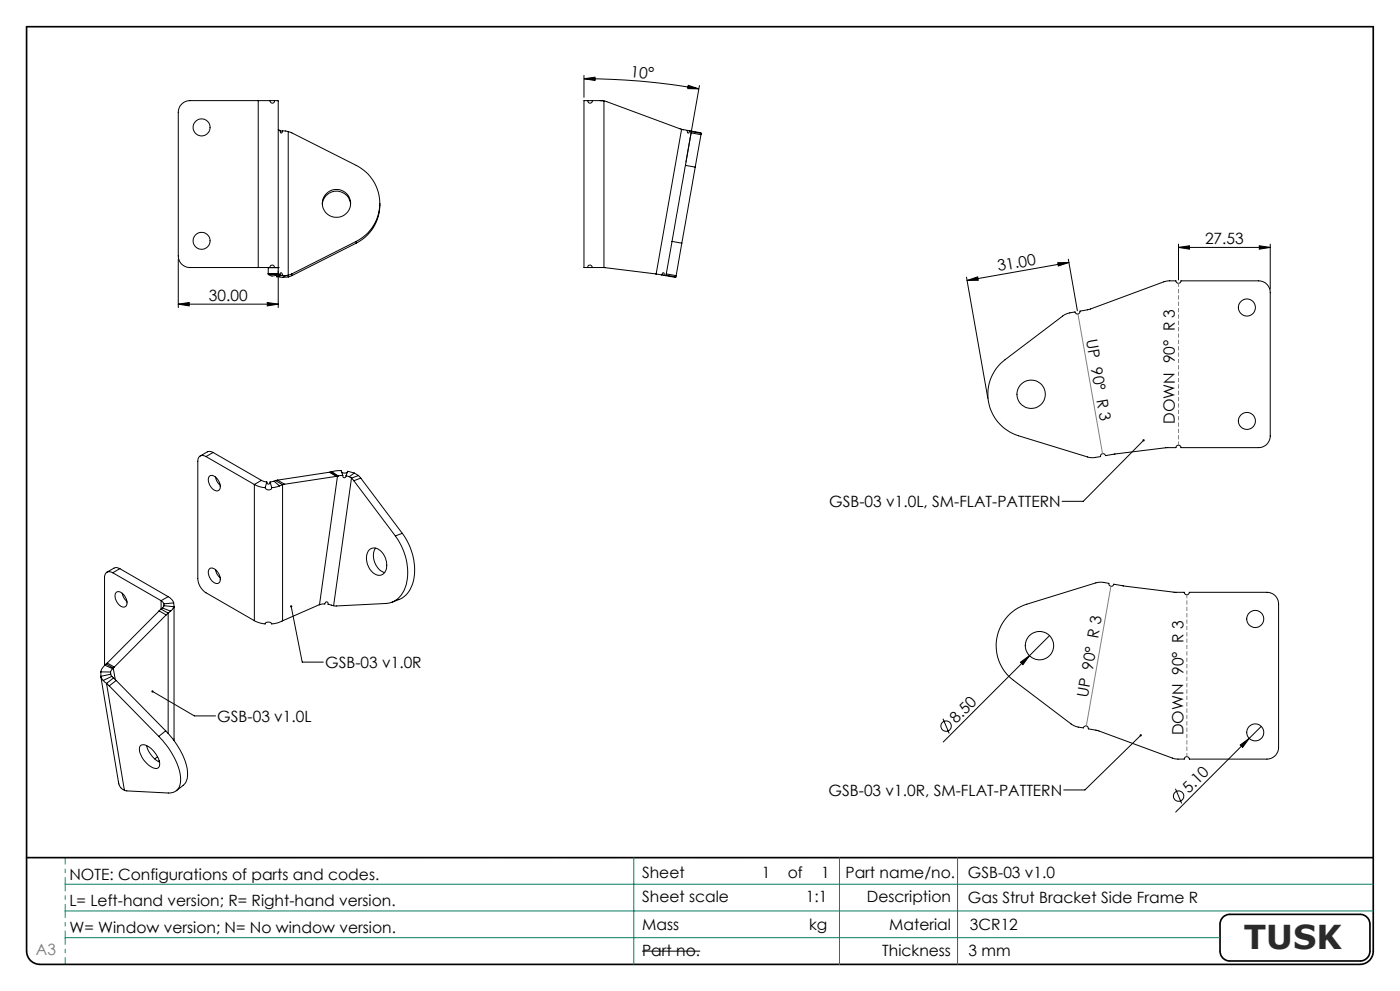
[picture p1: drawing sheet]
<svg xmlns="http://www.w3.org/2000/svg" width="420mm" height="297mm" viewBox="0 0 420 297" stroke-linecap="round" stroke-linejoin="round" font-family="sans-serif">
<g fill="none" stroke="#000" stroke-width=".3">
<path d="M77.5 30.2h3.5M77.5 30.2h-20.5a3.5 3.5 0 0 0-3.5 3.5v43a3.5 3.5 0 0 0 3.5 3.5h20.5M77.5 30.2v50M81 30.2a.71 .71 0 0 0 .7 .7 .71 .71 0 0 0 .7-.7M81 30.2h1.4M82.4 30.2l1.1 .1v61.9M83.5 38.8l.5 .3 .3 .8 .3-.2 .1-.5M84.7 39.2l1.8 .2M84.7 39.2l-.6 .2M86.5 39.4l20.4 10.2a12.7 12.7 0 0 1 7 11.4 12.7 12.7 0 0 1-7 11.4M86.5 39.4v43.6M175.2 23.6l3.3-.5v1z"/>
<path d="M175.2 23.6a196.2 196.2 0 0 1 34.5 3M175.2 22.6v6.6M176.3 30.2h-1.1v50h1.1M176.3 30.2a.71 .71 0 0 0 .7 .7 .71 .71 0 0 0 .7-.7h2.3M176.3 30.2h1.4M180 30.2h.6M180 30.2l1.2 .1M181.2 30.3l23.3 8.5M181.2 30.3v49.9M204.5 38.8l1.7 .3M204.5 38.8l.6 .1M204.5 38.8l-7.7 43.3"/>
<path d="M206.2 39.1l.2 .8 .3-.1 .2-.6M206.2 39.1l.6 .1M206.5 25.6l3.2 1h-3.4zM206.9 39.2l.4 .1M207.3 39.3l3.1 .7M207.3 39.3l.1 .1M207.4 39.4l-.1 .4 3 .6M207.4 39.4l3 .6M209.8 25.6l-4.2 24M210.4 40l-.1 .4M205.6 49.6l-4 22.8M205.6 49.6l3 .5"/>
<path d="M208.6 50.1l-4.1 22.8M210.3 40.4l-1.7 9.7M53.5 77.7v14.5M96.7 61.2a4.2 4.2 0 0 1 4.2-3.9 4.2 4.2 0 0 1 4.3 3.9M106.9 72.4l-19.3 9.7M106.9 72.4v.5M106.9 72.9l-19.3 9.7M113.9 61a12.9 12.9 0 0 1-7 11.9M201.6 72.4l2.9 .5M201.6 72.4l-1.7 9.7M204.5 72.9l-1.7 9.7M317.3 78.7h3.4l-3.2 1z"/>
<path d="M320.5 77.7l2.7 15.4M320.7 78.7l-30.6 5.4M353.6 74.2l3.2-.5v1zM353.6 73.2v10.7M353.6 74.2h27.5M377.8 73.7l3.3 .5-3.3 .5zM381.1 73.2v13.5M53.5 91.2l3.3-.5v1zM53.5 91.2h30M77.5 80.2h3.5M80.2 90.7l3.3 .5-3.3 .5zM80.5 80.2h.1"/>
<path d="M80.5 82.1h.1M80.5 82.1l1.1 .6 2.4-.3M80.5 82.1h3M80.5 80.2v1.9M81 80.2a.71 .71 0 0 1 .7-.8 .71 .71 0 0 1 .7 .8M81 80.2h1.4M82.4 80.2h1.1M82.9 82.5l.1 .4M83 82.9l1.9 .2M83.5 80.2h.1M83.5 80.2h-3M83.5 82.1h.1"/>
<path d="M83.5 82.1l.5 .3M84 82.4l.1-.5 .2-.2 .4 .8M84.7 82.5l1 .1M84.7 82.5l-1.7 .4M85.7 82.6l-.8 .5M86.5 83l-1.6 .1M87.6 82.1l-1.9 .5M87.6 82.6l-1.1 .4M87.6 82.1v.5M176.3 80.2a.71 .71 0 0 1 .7-.8 .71 .71 0 0 1 .7 .8h3.5M176.3 80.2h1.4M181.2 80.2l15.6 1.9"/>
<path d="M196.8 82.1l1.7 .3M196.8 82.1h.2M198.5 82.4l.5-.7 .2 .8 .5 .1M198.5 82.4l.7 .1M199.7 82.6l3.1 .4M199.8 82.5l3 .5M199.8 82.5l-.1 .1M199.9 82.1l-.1 .4M199.9 82.1l2.9 .5M202.8 82.6v.4M289.9 83.1l6.5 36.3M290.1 84.1l3.2-1.1 .2 1z"/>
<path d="M300.1 109l19.2-14.6 1.1-.5 2.1-.4a.75 .75 0 0 0 .9 .6 .75 .75 0 0 0 .6-.9l3.2-.6 22.2-8.2 3.4-.2a.76 .76 0 0 0 .7 .7 .76 .76 0 0 0 .8-.7h23.3a3.5 3.5 0 0 1 3.5 3.5v43a3.5 3.5 0 0 1-3.5 3.5h-23.3a.76 .76 0 0 0-.8-.8 .76 .76 0 0 0-.7 .8h-2.9l-18.3 2.4a.75 .75 0 0 0-.8-.6 .75 .75 0 0 0-.6 .8l-2.5 .4-1.1-.1-21.1-6.5a13 13 0 0 1-5.4-21.6zM61.8 136.8a1.5 1.5 0 0 0-1.7-.1 1.5 1.5 0 0 0-.8 1.6v35.1a5.4 5.4 0 0 0 2.5 4.3l14.5 8.3M61.8 136.8l14.5 8.4M63.9 135.6l-.7-.3-.9 .1-2.3 1.3M63.9 135.6l-2.1 1.2M63.9 135.6l14.5 8.4M343.1 132l-18.1 18.2h-6.4M62.8 142.7a1.96 1.96 0 0 1 2.7 1.4 2.08 2.08 0 0 1-.2 3 3.2 3.2 0 0 1-2.5-4.4zM64.6 142.9a4.1 4.1 0 0 0 1.4 2.5M76.3 145.2l1.5 .6 1.8 .4M76.3 145.2v40.8M78.4 144l1.6 .5"/>
<path d="M78.4 144l-2.1 1.2M79.6 146.2a1.06 1.06 0 0 0 .9 .6 1.06 1.06 0 0 0 1-.6M80 144.5a.52 .52 0 0 0 .8 .6l.2-.6M80 144.5l-.4 1.7M81 144.5l.5 1.7M82.2 144.2l-1.2 .3M82.2 144.2l1.7 1.4M82.7 144l-.5 .2M82.7 144l2.1 1.3M83.3 143.9l-.6 .1M83.3 143.9l2.1 1.2M83.9 145.6l-2.4 .6"/>
<path d="M84.8 145.3l-.9 .3M84.8 145.3v40.8M85.4 145.1l-.6 .2M98.8 141.5l2.1 1.3M98.8 141.5l-15.5 2.4M99.1 141.5h-.3M99.1 141.5l2.1 1.2M99.6 141.4l2.7-.4 .5 1.5M99.6 141.4l1.9 1.3M99.6 141.4l-.5 .1M100.9 142.8l-15.5 2.3M101.2 142.7l-.3 .1"/>
<path d="M101.2 142.7l-5.4 38.5M101.5 142.7h-.3M102.5 141.4a1.26 1.26 0 0 0 1.7 0M102.8 142.5l-1.3 .2M102.8 142.5l.3 .6a.51 .51 0 0 0 .5 0 .51 .51 0 0 0 .2-.5M103.8 142.6l1 .3M104.8 142.9l.6 .4M105.4 143.3l.8 .8M105.4 143.3l-5.3 38.2M106.2 144.1l12.4 16.5M106.3 141.8l1.2 .7M106.3 141.8l-2-.6-.5 1.4"/>
<path d="M106.3 141.8l-1.5 1.1M107.5 142.5l.7 .8M107.5 142.5l-2.1 .8M108.2 143.3l-2 .8M108.2 143.3l12.5 16.5M120.7 159.8a16.8 16.8 0 0 1 2.5 16.6 6.5 6.5 0 0 1-3.6 3.3l-2.1 .8M120.7 159.8l-2.1 .8M33.8 171.7a1.5 1.5 0 0 0-1.7-.2 1.5 1.5 0 0 0-.7 1.6v26.4M33.8 171.7l14.5 8.3M34.9 177.5a2.2 2.2 0 0 1 2.8 1.7 1.67 1.67 0 0 1-.6 2.8 3.3 3.3 0 0 1-2.2-4.5zM35.9 170.4l-1.3-.3-2.5 1.4M35.9 170.4l-2.1 1.3"/>
<path d="M35.9 170.4l14.5 8.4M36.7 177.8a4.2 4.2 0 0 0 1.4 2.4M50.4 178.8a3.2 3.2 0 0 1 1.7 1.9M50.4 178.8l-2.1 1.2M62.8 170.5a1.96 1.96 0 0 1 2.7 1.3 2.08 2.08 0 0 1-.2 3.1 3.2 3.2 0 0 1-2.5-4.4zM64.6 170.7a4.1 4.1 0 0 0 1.4 2.5M110.9 164.6a3 3 0 0 1 4.4 1.9 4.4 4.4 0 0 1-.6 5.7 3.4 3.4 0 0 1-4.2-2.5 4.4 4.4 0 0 1 .4-5.1zM112.6 164.3a5.3 5.3 0 0 0 2.8 7.3M118.6 160.6a16.9 16.9 0 0 1 2.5 16.6 6.4 6.4 0 0 1-5.4 3.7l-15.6 .6M31.5 199.4l-.8 .9-.5 1.1M31.5 199.4l2.3 1M31.9 199l-.4 .4"/>
<path d="M31.9 199l2.1 1.2M32.2 198.7l-.3 .3M32.2 198.7l2.1 1.2M34.3 199.9l-.3 .3M47.7 183.1l2.1 1.2M47.7 183.1l-15.5 15.6M48.3 182.6l-.6 .5M48.3 180l.9 1M48.3 182.6l2.1 1.2M48.3 180v2.6M48.7 182.2l-.4 .4M48.7 182.2l2.5 1"/>
<path d="M49.2 181v.6M49.8 184.3l-15.5 15.6M50.4 183.8l-.6 .5M50.4 183.8v36M51.2 183.2l-.8 .6M52.1 181.8l-.9 1.4M52.1 180.7l.1 1.4-.1-.3M52.1 181.8l-2.9-.3-.5 .7M52.1 180.7l-2.9 .3M52.2 181.9v40M76.3 186l1.5 .7 1.8 .3a1.1 1.1 0 0 1 .9-.6 1.1 1.1 0 0 1 1 .6l1.6-.3 1.7-.6M87.3 181.7l3.4 16.7h6.3"/>
<path d="M95.8 181.2l-11 4.9M95.8 181.2l.6-.1a1.21 1.21 0 0 0 1.4-.7l.5 .1a.79 .79 0 0 0 .9 .8l.9 .2M302.4 184.5l2.2-1.8 3.4-1.6 20.8-6.4 1.7-.2 2.2 .3a.73 .73 0 0 0 .6 .9 .73 .73 0 0 0 .8-.6l18.1 2.4h3.1a.76 .76 0 0 0 .7 .8 .76 .76 0 0 0 .8-.8h23.3a3.5 3.5 0 0 1 3.5 3.5v43a3.5 3.5 0 0 1-3.5 3.5h-23.3a.76 .76 0 0 0-.8-.7 .76 .76 0 0 0-.7 .7l-3.2-.2-22.4-8.2-3.2-.7a.75 .75 0 0 0-.6-.8 .75 .75 0 0 0-.9 .6l-2.1-.4-1.3-.7-17.6-13.2a13 13 0 0 1-1.6-19.4zM306.1 198.5l2.8-2-2 2.7zM314.9 190.5l-31.9 31.9M30.2 201.4l.1 1.3M30.2 202.7l.1 .1M30.2 202.7l.8 1.2M30.2 202.7l3-.6 .3 .6M30.2 201.4h3M30.3 202.9l5.5 32.4a2.75 2.75 0 0 0 1.5 1.6M31 203.9l1 .9"/>
<path d="M32 204.8l.8 .8M32 204.8l5.3 32.1M32.8 205.6l14.8 15.1M33.2 201.4v.8M33.5 202.7l.5 .5M33.5 202.7l-2.5 1.2M33.8 200.4l-.6 1M34 200.2l.6 3.5M34 200.2l-.2 .2M34 203.2l.9 .7M34 203.2l-2 1.6M34.9 203.9l-2.1 1.7"/>
<path d="M34.9 203.9l14.8 15.1M45.8 207.2l12.5 7.4h6.4M49.7 219a21.7 21.7 0 0 1 6.6 12.7 4.3 4.3 0 0 1-1.3 3.7l-2.1 1.6M49.7 219l-2.1 1.7M282.9 215.4l1.9 4.4M378.4 217.7l-3.6 3.6M42 223.6a2.06 2.06 0 0 1 2.9 .4l1.4 1.4a4.3 4.3 0 0 1 1.3 4.6 3.2 3.2 0 0 1-3.9-1.5 5.3 5.3 0 0 1-1.7-4.9zM44 223.4v.2a7.9 7.9 0 0 0 3.9 4.8M47.3 226.8l-.9 .6M47.6 220.7a21.4 21.4 0 0 1 6.6 12.6 3.5 3.5 0 0 1-3.7 4.4l-13.2-.8M342.2 220.4l-16.7 16.3h-6.4M352.6 236.4l1.9 4.4"/>
<path d="M372.1 223.3l2.7-2-2 2.7zM374.8 221.3l-22.1 22.1M192.6 285.1h17.5"/>
<circle cx="60.5" cy="38.2" r="2.55"/>
<circle cx="60.5" cy="72.2" r="2.54"/>
<circle cx="101" cy="61" r="4.2"/>
<circle cx="374.1" cy="92.1" r="2.56"/>
<circle cx="309.3" cy="118.2" r="4.3"/>
<circle cx="374.1" cy="126.2" r="2.56"/>
<circle cx="311.8" cy="193.5" r="4.3"/>
<circle cx="376.6" cy="185.5" r="2.56"/>
<circle cx="283.8" cy="217.6" r="1.57"/>
<circle cx="376.6" cy="219.5" r="2.55"/>
<circle cx="353.6" cy="238.6" r="1.56"/>
</g>
<path d="M8 8h404v277a4 4 0 0 1-4 4h-396a4 4 0 0 1-4-4zM8 257h404M366.8 275l.5-.5 1.5-.5h39.2a3 3 0 0 1 3 3v8a3 3 0 0 1-3 3h-39a2.95 2.95 0 0 1-3-3v-8.2l.3-1z" fill="none" stroke="#000" stroke-width=".5"/>
<path d="M19.5 273v-8M19.5 265v-8M19.5 281v-8M19.5 281v8" fill="none" stroke="#0a7d64" stroke-width=".3" stroke-dasharray="15.2 1.3 1.3 1.3" stroke-dashoffset="13.1" stroke-linecap="butt"/>
<path d="M19.5 257h392.5" fill="none" stroke="#0a7d64" stroke-width=".3" stroke-dasharray="15.2 1.3 1.3 1.3" stroke-dashoffset="1.9" stroke-linecap="butt"/>
<path d="M353.6 84.9v48.5M356.1 226.7v-48.5" fill="none" stroke="#808080" stroke-width=".3" stroke-dasharray="1.3 .6" stroke-dashoffset=".2" stroke-linecap="butt"/>
<path d="M190.1 257v32M251.8 257v32M287.3 257v32M19.5 273h392.5M19.5 265h392.5M19.5 281h346.5" fill="none" stroke="#0a7d64" stroke-width=".3"/>
<path d="M323.4 94.1l7.4 41.9M333.3 175.7l-7.4 41.9" fill="none" stroke="#808080" stroke-width=".3"/>
<g fill="#000">
<path d="M306.1 198.5l2.8-2-2 2.7zM372.1 223.3l2.7-2-2 2.7z"/>
<path d="M206.5 25.6l3.2 1h-3.4zM175.2 23.6l3.3-.5v1z"/>
<path d="M317.3 78.7h3.4l-3.2 1zM290.1 84.1l3.2-1.1 .2 1z"/>
<path d="M353.6 74.2l3.2-.5v1zM377.8 73.7l3.3 .5-3.3 .5z"/>
<path d="M80.2 90.7l3.3 .5-3.3 .5zM53.5 91.2l3.3-.5v1z"/>
<path d="M87.1 181.5a.33 .33 0 0 0 .1 .5 .33 .33 0 0 0 .5-.2 .33 .33 0 0 0-.4-.4v.3v-.3zM45.5 207a.34 .34 0 0 0 .2 .6 .34 .34 0 0 0 .4-.4 .34 .34 0 0 0-.6-.2l.3 .2z"/>
<path d="M341.9 220.2a.34 .34 0 0 0 .1 .4 .34 .34 0 0 0 .5 0 .34 .34 0 0 0 0-.5l-.3 .3 .3-.3zM342.8 131.8a.34 .34 0 0 0 .1 .4 .34 .34 0 0 0 .4 0 .34 .34 0 0 0 0-.5l-.2 .3 .2-.3z"/>
</g>
<text font-size="9.9" fill="#2a2a2a" x="373.1" y="284.4">TUSK</text>
<g font-size="4.7">
<text x="189.1" y="23" transform="rotate(5 189.1 23)">10°</text>
<text x="361.5" y="73.1">27.53</text>
<text x="299.5" y="81.4" transform="rotate(-10 299.5 81.4)">31.00</text>
<text x="62.7" y="90.1">30.00</text>
<text x="325.8" y="102" transform="rotate(80 325.8 102)">UP 90° R 3</text>
<text x="352.5" y="127" transform="rotate(-90 352.5 127)">DOWN 90° R 3</text>
<text x="248.8" y="151.9">GSB-03 v1.0L, SM-FLAT-PATTERN</text>
<text x="97.6" y="200.1">GSB-03 v1.0R</text>
<text x="326.3" y="209.3" transform="rotate(-80 326.3 209.3)">UP 90° R 3</text>
<text x="65.2" y="216.3">GSB-03 v1.0L</text>
<text x="286.9" y="217" transform="rotate(-45 286.9 217)">8.50</text>
<text x="355.1" y="220.3" transform="rotate(-90 355.1 220.3)">DOWN 90° R 3</text>
<text x="248.6" y="238.5">GSB-03 v1.0R, SM-FLAT-PATTERN</text>
<text x="356.6" y="238" transform="rotate(-45 356.6 238)">5.10</text>
<text x="20.8" y="263.6">NOTE: Configurations of parts and codes.</text>
<text x="192.6" y="263.2">Sheet</text>
<text x="228.5" y="263.2">1</text>
<text x="236.3" y="263.2">of</text>
<text x="246.4" y="263.3">1</text>
<text x="253.6" y="263.3">Part name/no.</text>
<text x="290.4" y="263.2">GSB-03 v1.0</text>
<text x="20.8" y="271.6">L= Left-hand version; R= Right-hand version.</text>
<text x="192.6" y="270.4">Sheet scale</text>
<text x="241.7" y="270.4">1:1</text>
<text x="260" y="270.4">Description</text>
<text x="290.4" y="270.6">Gas Strut Bracket Side Frame R</text>
<text x="20.8" y="279.7">W= Window version; N= No window version.</text>
<text x="192.6" y="278.6">Mass</text>
<text x="242.7" y="278.6">kg</text>
<text x="266.8" y="278.6">Material</text>
<text x="291" y="278.6">3CR12</text>
<text x="192.6" y="286.4">Part no.</text>
<text x="264.7" y="286.4">Thickness</text>
<text x="290.6" y="286.4">3 mm</text>
</g>
<text font-size="4.7" fill="#787878" x="10.8" y="286.3">A3</text>
</svg>
